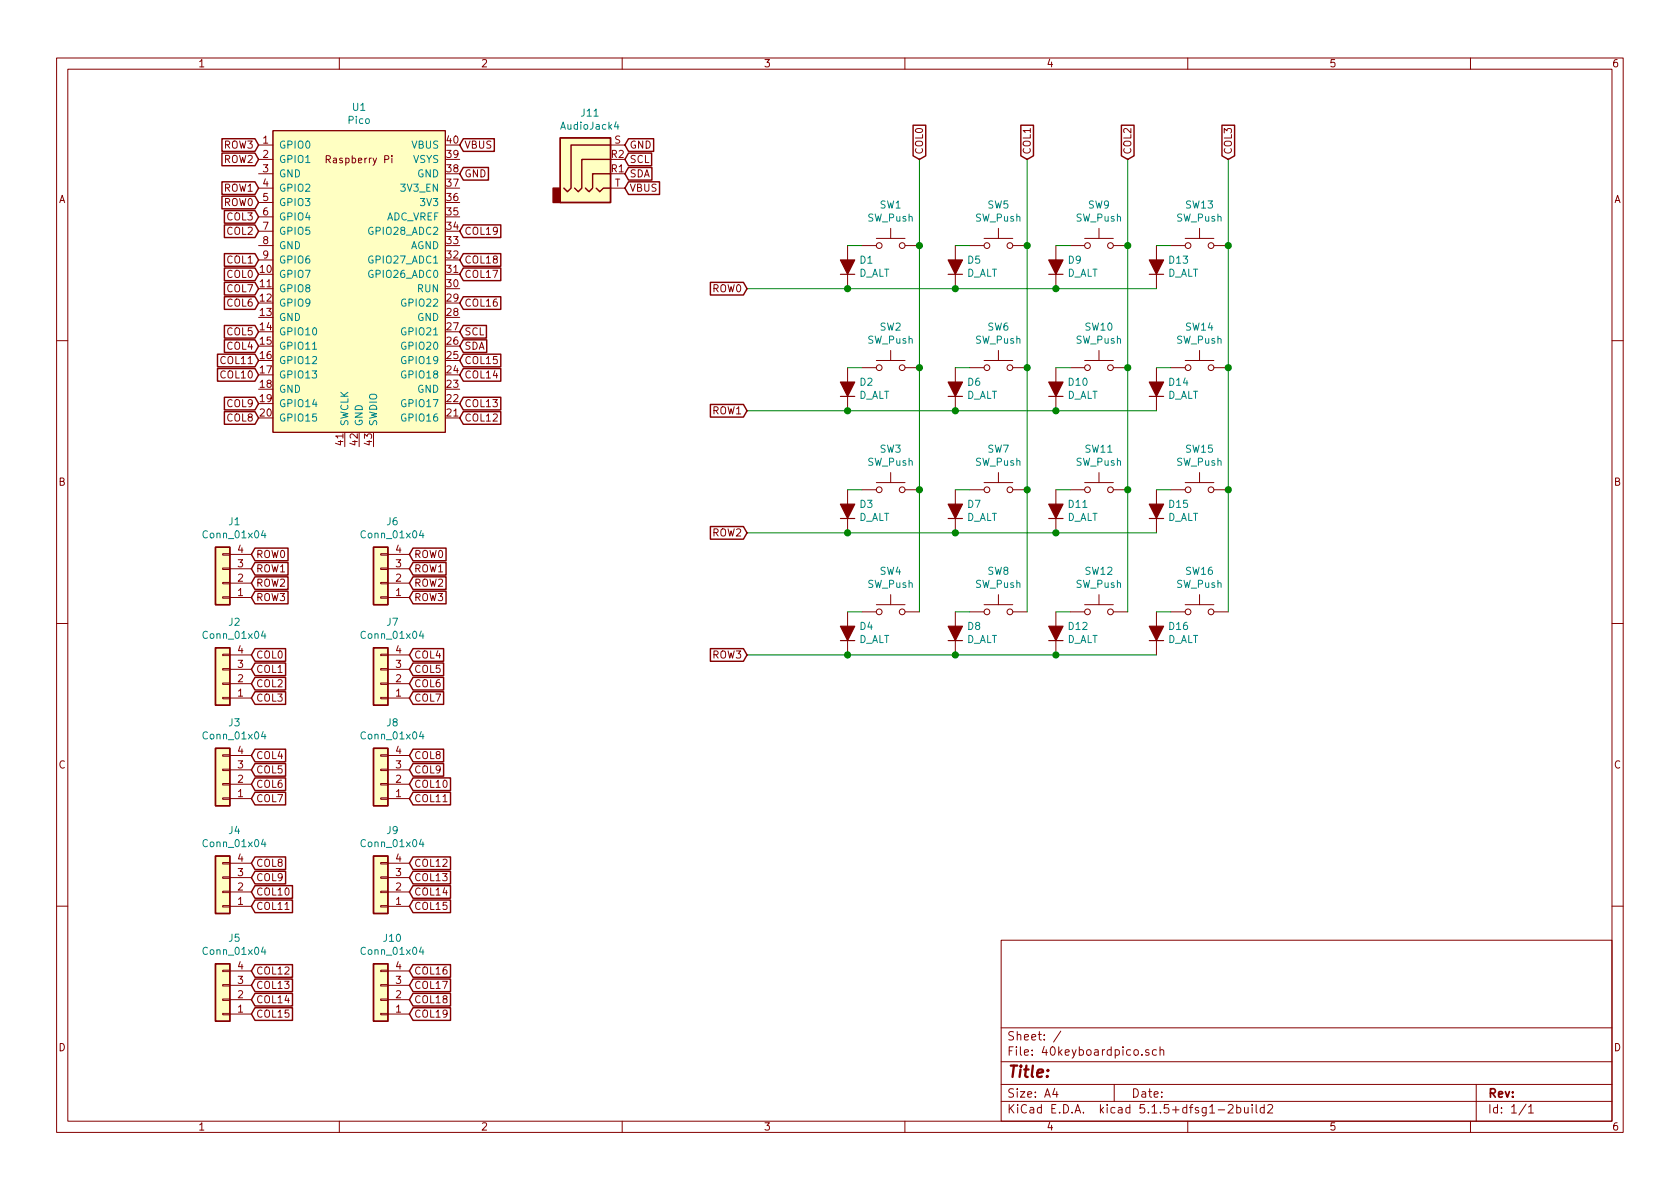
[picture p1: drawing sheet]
EESchema Schematic File Version 4
EELAYER 30 0
EELAYER END
$Descr A4 11693 8268
encoding utf-8
Sheet 1 1
Title ""
Date ""
Rev ""
Comp ""
Comment1 ""
Comment2 ""
Comment3 ""
Comment4 ""
$EndDescr
$Comp
L pico:Pico U1
U 1 1
P 2500 1950
F 0 "U1" H 2500 3165 50  0000 C CNN
F 1 "Pico" H 2500 3074 50  0000 C CNN
F 2 "pico:RPi_Pico_SMD_TH" V 2500 1950 50  0001 C CNN
F 3 "" H 2500 1950 50  0001 C CNN
	1    2500 1950
	1    0    0    -1  
$EndComp
$Comp
L Switch:SW_Push SW1
U 1 1
P 6200 1700
F 0 "SW1" H 6200 1985 50  0000 C CNN
F 1 "SW_Push" H 6200 1894 50  0000 C CNN
F 2 "Button_Switch_Keyboard:SW_Cherry_MX_1.00u_PCB" H 6200 1900 50  0001 C CNN
F 3 "~" H 6200 1900 50  0001 C CNN
	1    6200 1700
	1    0    0    -1  
$EndComp
$Comp
L Device:D_ALT D1
U 1 1
P 5900 1850
F 0 "D1" V 5946 1771 50  0000 R CNN
F 1 "D_ALT" V 5855 1771 50  0000 R CNN
F 2 "Diode_THT:D_DO-34_SOD68_P10.16mm_Horizontal" H 5900 1850 50  0001 C CNN
F 3 "~" H 5900 1850 50  0001 C CNN
	1    5900 1850
	0    -1   -1   0   
$EndComp
$Comp
L Switch:SW_Push SW5
U 1 1
P 6950 1700
F 0 "SW5" H 6950 1985 50  0000 C CNN
F 1 "SW_Push" H 6950 1894 50  0000 C CNN
F 2 "Button_Switch_Keyboard:SW_Cherry_MX_1.00u_PCB" H 6950 1900 50  0001 C CNN
F 3 "~" H 6950 1900 50  0001 C CNN
	1    6950 1700
	1    0    0    -1  
$EndComp
$Comp
L Device:D_ALT D5
U 1 1
P 6650 1850
F 0 "D5" V 6696 1771 50  0000 R CNN
F 1 "D_ALT" V 6605 1771 50  0000 R CNN
F 2 "Diode_THT:D_DO-34_SOD68_P10.16mm_Horizontal" H 6650 1850 50  0001 C CNN
F 3 "~" H 6650 1850 50  0001 C CNN
	1    6650 1850
	0    -1   -1   0   
$EndComp
$Comp
L Switch:SW_Push SW9
U 1 1
P 7650 1700
F 0 "SW9" H 7650 1985 50  0000 C CNN
F 1 "SW_Push" H 7650 1894 50  0000 C CNN
F 2 "Button_Switch_Keyboard:SW_Cherry_MX_1.00u_PCB" H 7650 1900 50  0001 C CNN
F 3 "~" H 7650 1900 50  0001 C CNN
	1    7650 1700
	1    0    0    -1  
$EndComp
$Comp
L Device:D_ALT D9
U 1 1
P 7350 1850
F 0 "D9" V 7396 1771 50  0000 R CNN
F 1 "D_ALT" V 7305 1771 50  0000 R CNN
F 2 "Diode_THT:D_DO-34_SOD68_P10.16mm_Horizontal" H 7350 1850 50  0001 C CNN
F 3 "~" H 7350 1850 50  0001 C CNN
	1    7350 1850
	0    -1   -1   0   
$EndComp
$Comp
L Switch:SW_Push SW13
U 1 1
P 8350 1700
F 0 "SW13" H 8350 1985 50  0000 C CNN
F 1 "SW_Push" H 8350 1894 50  0000 C CNN
F 2 "Button_Switch_Keyboard:SW_Cherry_MX_1.00u_PCB" H 8350 1900 50  0001 C CNN
F 3 "~" H 8350 1900 50  0001 C CNN
	1    8350 1700
	1    0    0    -1  
$EndComp
$Comp
L Device:D_ALT D13
U 1 1
P 8050 1850
F 0 "D13" V 8096 1771 50  0000 R CNN
F 1 "D_ALT" V 8005 1771 50  0000 R CNN
F 2 "Diode_THT:D_DO-34_SOD68_P10.16mm_Horizontal" H 8050 1850 50  0001 C CNN
F 3 "~" H 8050 1850 50  0001 C CNN
	1    8050 1850
	0    -1   -1   0   
$EndComp
$Comp
L Switch:SW_Push SW2
U 1 1
P 6200 2550
F 0 "SW2" H 6200 2835 50  0000 C CNN
F 1 "SW_Push" H 6200 2744 50  0000 C CNN
F 2 "Button_Switch_Keyboard:SW_Cherry_MX_1.00u_PCB" H 6200 2750 50  0001 C CNN
F 3 "~" H 6200 2750 50  0001 C CNN
	1    6200 2550
	1    0    0    -1  
$EndComp
$Comp
L Device:D_ALT D2
U 1 1
P 5900 2700
F 0 "D2" V 5946 2621 50  0000 R CNN
F 1 "D_ALT" V 5855 2621 50  0000 R CNN
F 2 "Diode_THT:D_DO-34_SOD68_P10.16mm_Horizontal" H 5900 2700 50  0001 C CNN
F 3 "~" H 5900 2700 50  0001 C CNN
	1    5900 2700
	0    -1   -1   0   
$EndComp
$Comp
L Switch:SW_Push SW6
U 1 1
P 6950 2550
F 0 "SW6" H 6950 2835 50  0000 C CNN
F 1 "SW_Push" H 6950 2744 50  0000 C CNN
F 2 "Button_Switch_Keyboard:SW_Cherry_MX_1.00u_PCB" H 6950 2750 50  0001 C CNN
F 3 "~" H 6950 2750 50  0001 C CNN
	1    6950 2550
	1    0    0    -1  
$EndComp
$Comp
L Device:D_ALT D6
U 1 1
P 6650 2700
F 0 "D6" V 6696 2621 50  0000 R CNN
F 1 "D_ALT" V 6605 2621 50  0000 R CNN
F 2 "Diode_THT:D_DO-34_SOD68_P10.16mm_Horizontal" H 6650 2700 50  0001 C CNN
F 3 "~" H 6650 2700 50  0001 C CNN
	1    6650 2700
	0    -1   -1   0   
$EndComp
$Comp
L Switch:SW_Push SW10
U 1 1
P 7650 2550
F 0 "SW10" H 7650 2835 50  0000 C CNN
F 1 "SW_Push" H 7650 2744 50  0000 C CNN
F 2 "Button_Switch_Keyboard:SW_Cherry_MX_1.00u_PCB" H 7650 2750 50  0001 C CNN
F 3 "~" H 7650 2750 50  0001 C CNN
	1    7650 2550
	1    0    0    -1  
$EndComp
$Comp
L Device:D_ALT D10
U 1 1
P 7350 2700
F 0 "D10" V 7396 2621 50  0000 R CNN
F 1 "D_ALT" V 7305 2621 50  0000 R CNN
F 2 "Diode_THT:D_DO-34_SOD68_P10.16mm_Horizontal" H 7350 2700 50  0001 C CNN
F 3 "~" H 7350 2700 50  0001 C CNN
	1    7350 2700
	0    -1   -1   0   
$EndComp
$Comp
L Switch:SW_Push SW14
U 1 1
P 8350 2550
F 0 "SW14" H 8350 2835 50  0000 C CNN
F 1 "SW_Push" H 8350 2744 50  0000 C CNN
F 2 "Button_Switch_Keyboard:SW_Cherry_MX_1.00u_PCB" H 8350 2750 50  0001 C CNN
F 3 "~" H 8350 2750 50  0001 C CNN
	1    8350 2550
	1    0    0    -1  
$EndComp
$Comp
L Device:D_ALT D14
U 1 1
P 8050 2700
F 0 "D14" V 8096 2621 50  0000 R CNN
F 1 "D_ALT" V 8005 2621 50  0000 R CNN
F 2 "Diode_THT:D_DO-34_SOD68_P10.16mm_Horizontal" H 8050 2700 50  0001 C CNN
F 3 "~" H 8050 2700 50  0001 C CNN
	1    8050 2700
	0    -1   -1   0   
$EndComp
$Comp
L Switch:SW_Push SW3
U 1 1
P 6200 3400
F 0 "SW3" H 6200 3685 50  0000 C CNN
F 1 "SW_Push" H 6200 3594 50  0000 C CNN
F 2 "Button_Switch_Keyboard:SW_Cherry_MX_1.00u_PCB" H 6200 3600 50  0001 C CNN
F 3 "~" H 6200 3600 50  0001 C CNN
	1    6200 3400
	1    0    0    -1  
$EndComp
$Comp
L Device:D_ALT D3
U 1 1
P 5900 3550
F 0 "D3" V 5946 3471 50  0000 R CNN
F 1 "D_ALT" V 5855 3471 50  0000 R CNN
F 2 "Diode_THT:D_DO-34_SOD68_P10.16mm_Horizontal" H 5900 3550 50  0001 C CNN
F 3 "~" H 5900 3550 50  0001 C CNN
	1    5900 3550
	0    -1   -1   0   
$EndComp
$Comp
L Switch:SW_Push SW7
U 1 1
P 6950 3400
F 0 "SW7" H 6950 3685 50  0000 C CNN
F 1 "SW_Push" H 6950 3594 50  0000 C CNN
F 2 "Button_Switch_Keyboard:SW_Cherry_MX_1.00u_PCB" H 6950 3600 50  0001 C CNN
F 3 "~" H 6950 3600 50  0001 C CNN
	1    6950 3400
	1    0    0    -1  
$EndComp
$Comp
L Device:D_ALT D7
U 1 1
P 6650 3550
F 0 "D7" V 6696 3471 50  0000 R CNN
F 1 "D_ALT" V 6605 3471 50  0000 R CNN
F 2 "Diode_THT:D_DO-34_SOD68_P10.16mm_Horizontal" H 6650 3550 50  0001 C CNN
F 3 "~" H 6650 3550 50  0001 C CNN
	1    6650 3550
	0    -1   -1   0   
$EndComp
$Comp
L Switch:SW_Push SW11
U 1 1
P 7650 3400
F 0 "SW11" H 7650 3685 50  0000 C CNN
F 1 "SW_Push" H 7650 3594 50  0000 C CNN
F 2 "Button_Switch_Keyboard:SW_Cherry_MX_1.00u_PCB" H 7650 3600 50  0001 C CNN
F 3 "~" H 7650 3600 50  0001 C CNN
	1    7650 3400
	1    0    0    -1  
$EndComp
$Comp
L Device:D_ALT D11
U 1 1
P 7350 3550
F 0 "D11" V 7396 3471 50  0000 R CNN
F 1 "D_ALT" V 7305 3471 50  0000 R CNN
F 2 "Diode_THT:D_DO-34_SOD68_P10.16mm_Horizontal" H 7350 3550 50  0001 C CNN
F 3 "~" H 7350 3550 50  0001 C CNN
	1    7350 3550
	0    -1   -1   0   
$EndComp
$Comp
L Switch:SW_Push SW15
U 1 1
P 8350 3400
F 0 "SW15" H 8350 3685 50  0000 C CNN
F 1 "SW_Push" H 8350 3594 50  0000 C CNN
F 2 "Button_Switch_Keyboard:SW_Cherry_MX_1.00u_PCB" H 8350 3600 50  0001 C CNN
F 3 "~" H 8350 3600 50  0001 C CNN
	1    8350 3400
	1    0    0    -1  
$EndComp
$Comp
L Device:D_ALT D15
U 1 1
P 8050 3550
F 0 "D15" V 8096 3471 50  0000 R CNN
F 1 "D_ALT" V 8005 3471 50  0000 R CNN
F 2 "Diode_THT:D_DO-34_SOD68_P10.16mm_Horizontal" H 8050 3550 50  0001 C CNN
F 3 "~" H 8050 3550 50  0001 C CNN
	1    8050 3550
	0    -1   -1   0   
$EndComp
$Comp
L Switch:SW_Push SW4
U 1 1
P 6200 4250
F 0 "SW4" H 6200 4535 50  0000 C CNN
F 1 "SW_Push" H 6200 4444 50  0000 C CNN
F 2 "Button_Switch_Keyboard:SW_Cherry_MX_1.00u_PCB" H 6200 4450 50  0001 C CNN
F 3 "~" H 6200 4450 50  0001 C CNN
	1    6200 4250
	1    0    0    -1  
$EndComp
$Comp
L Device:D_ALT D4
U 1 1
P 5900 4400
F 0 "D4" V 5946 4321 50  0000 R CNN
F 1 "D_ALT" V 5855 4321 50  0000 R CNN
F 2 "Diode_THT:D_DO-34_SOD68_P10.16mm_Horizontal" H 5900 4400 50  0001 C CNN
F 3 "~" H 5900 4400 50  0001 C CNN
	1    5900 4400
	0    -1   -1   0   
$EndComp
$Comp
L Switch:SW_Push SW8
U 1 1
P 6950 4250
F 0 "SW8" H 6950 4535 50  0000 C CNN
F 1 "SW_Push" H 6950 4444 50  0000 C CNN
F 2 "Button_Switch_Keyboard:SW_Cherry_MX_1.00u_PCB" H 6950 4450 50  0001 C CNN
F 3 "~" H 6950 4450 50  0001 C CNN
	1    6950 4250
	1    0    0    -1  
$EndComp
$Comp
L Device:D_ALT D8
U 1 1
P 6650 4400
F 0 "D8" V 6696 4321 50  0000 R CNN
F 1 "D_ALT" V 6605 4321 50  0000 R CNN
F 2 "Diode_THT:D_DO-34_SOD68_P10.16mm_Horizontal" H 6650 4400 50  0001 C CNN
F 3 "~" H 6650 4400 50  0001 C CNN
	1    6650 4400
	0    -1   -1   0   
$EndComp
$Comp
L Switch:SW_Push SW12
U 1 1
P 7650 4250
F 0 "SW12" H 7650 4535 50  0000 C CNN
F 1 "SW_Push" H 7650 4444 50  0000 C CNN
F 2 "Button_Switch_Keyboard:SW_Cherry_MX_1.00u_PCB" H 7650 4450 50  0001 C CNN
F 3 "~" H 7650 4450 50  0001 C CNN
	1    7650 4250
	1    0    0    -1  
$EndComp
$Comp
L Device:D_ALT D12
U 1 1
P 7350 4400
F 0 "D12" V 7396 4321 50  0000 R CNN
F 1 "D_ALT" V 7305 4321 50  0000 R CNN
F 2 "Diode_THT:D_DO-34_SOD68_P10.16mm_Horizontal" H 7350 4400 50  0001 C CNN
F 3 "~" H 7350 4400 50  0001 C CNN
	1    7350 4400
	0    -1   -1   0   
$EndComp
$Comp
L Switch:SW_Push SW16
U 1 1
P 8350 4250
F 0 "SW16" H 8350 4535 50  0000 C CNN
F 1 "SW_Push" H 8350 4444 50  0000 C CNN
F 2 "Button_Switch_Keyboard:SW_Cherry_MX_1.00u_PCB" H 8350 4450 50  0001 C CNN
F 3 "~" H 8350 4450 50  0001 C CNN
	1    8350 4250
	1    0    0    -1  
$EndComp
$Comp
L Device:D_ALT D16
U 1 1
P 8050 4400
F 0 "D16" V 8096 4321 50  0000 R CNN
F 1 "D_ALT" V 8005 4321 50  0000 R CNN
F 2 "Diode_THT:D_DO-34_SOD68_P10.16mm_Horizontal" H 8050 4400 50  0001 C CNN
F 3 "~" H 8050 4400 50  0001 C CNN
	1    8050 4400
	0    -1   -1   0   
$EndComp
Text GLabel 5200 2000 0    50   Input ~ 0
ROW0
Text GLabel 5200 2850 0    50   Input ~ 0
ROW1
Text GLabel 5200 3700 0    50   Input ~ 0
ROW2
Text GLabel 5200 4550 0    50   Input ~ 0
ROW3
Wire Wire Line
	5200 2000 5900 2000
Wire Wire Line
	5900 2000 6650 2000
Connection ~ 5900 2000
Wire Wire Line
	6650 2000 7350 2000
Connection ~ 6650 2000
Wire Wire Line
	7350 2000 8050 2000
Connection ~ 7350 2000
Wire Wire Line
	8050 2850 7350 2850
Wire Wire Line
	6650 2850 7350 2850
Connection ~ 7350 2850
Wire Wire Line
	6650 2850 5900 2850
Connection ~ 6650 2850
Wire Wire Line
	5200 2850 5900 2850
Connection ~ 5900 2850
Wire Wire Line
	5200 3700 5900 3700
Wire Wire Line
	5900 3700 6650 3700
Connection ~ 5900 3700
Wire Wire Line
	6650 3700 7350 3700
Connection ~ 6650 3700
Wire Wire Line
	7350 3700 8050 3700
Connection ~ 7350 3700
Wire Wire Line
	8050 4550 7350 4550
Wire Wire Line
	7350 4550 6650 4550
Connection ~ 7350 4550
Wire Wire Line
	6650 4550 5900 4550
Connection ~ 6650 4550
Wire Wire Line
	5900 4550 5200 4550
Connection ~ 5900 4550
Wire Wire Line
	8150 4250 8050 4250
Wire Wire Line
	7450 4250 7350 4250
Wire Wire Line
	6750 4250 6650 4250
Wire Wire Line
	6000 4250 5900 4250
Wire Wire Line
	5900 3400 6000 3400
Wire Wire Line
	6650 3400 6750 3400
Wire Wire Line
	7350 3400 7450 3400
Wire Wire Line
	8050 3400 8150 3400
Wire Wire Line
	8050 2550 8150 2550
Wire Wire Line
	7450 2550 7350 2550
Wire Wire Line
	6750 2550 6650 2550
Wire Wire Line
	6000 2550 5900 2550
Wire Wire Line
	5900 1700 6000 1700
Wire Wire Line
	6650 1700 6750 1700
Wire Wire Line
	7350 1700 7450 1700
Wire Wire Line
	8050 1700 8150 1700
Wire Wire Line
	8550 1700 8550 2550
Wire Wire Line
	8550 2550 8550 3400
Connection ~ 8550 2550
Wire Wire Line
	8550 3400 8550 4250
Connection ~ 8550 3400
Text GLabel 6400 1100 1    50   Input ~ 0
COL0
Text GLabel 7150 1100 1    50   Input ~ 0
COL1
Text GLabel 7850 1100 1    50   Input ~ 0
COL2
Text GLabel 8550 1100 1    50   Input ~ 0
COL3
Wire Wire Line
	8550 1100 8550 1700
Connection ~ 8550 1700
Wire Wire Line
	7850 1100 7850 1700
Connection ~ 7850 1700
Wire Wire Line
	7850 1700 7850 2550
Connection ~ 7850 2550
Wire Wire Line
	7850 2550 7850 3400
Connection ~ 7850 3400
Wire Wire Line
	7850 3400 7850 4250
Wire Wire Line
	7150 1100 7150 1700
Connection ~ 7150 1700
Wire Wire Line
	7150 1700 7150 2550
Connection ~ 7150 2550
Wire Wire Line
	7150 2550 7150 3400
Connection ~ 7150 3400
Wire Wire Line
	7150 3400 7150 4250
Wire Wire Line
	6400 4250 6400 3400
Connection ~ 6400 1700
Wire Wire Line
	6400 1700 6400 1100
Connection ~ 6400 2550
Wire Wire Line
	6400 2550 6400 1700
Connection ~ 6400 3400
Wire Wire Line
	6400 3400 6400 2550
Text GLabel 1800 1400 0    50   Input ~ 0
ROW0
Text GLabel 1800 1300 0    50   Input ~ 0
ROW1
Text GLabel 1800 1100 0    50   Input ~ 0
ROW2
Text GLabel 1800 1000 0    50   Input ~ 0
ROW3
Text GLabel 1800 1900 0    50   Input ~ 0
COL0
Text GLabel 1800 1800 0    50   Input ~ 0
COL1
Text GLabel 1800 1600 0    50   Input ~ 0
COL2
Text GLabel 1800 1500 0    50   Input ~ 0
COL3
Text GLabel 1800 2400 0    50   Input ~ 0
COL4
Text GLabel 1800 2300 0    50   Input ~ 0
COL5
Text GLabel 1800 2100 0    50   Input ~ 0
COL6
Text GLabel 1800 2000 0    50   Input ~ 0
COL7
Text GLabel 1800 2900 0    50   Input ~ 0
COL8
Text GLabel 1800 2800 0    50   Input ~ 0
COL9
Text GLabel 1800 2600 0    50   Input ~ 0
COL10
Text GLabel 1800 2500 0    50   Input ~ 0
COL11
Text GLabel 3200 2900 2    50   Input ~ 0
COL12
Text GLabel 3200 2800 2    50   Input ~ 0
COL13
Text GLabel 3200 2600 2    50   Input ~ 0
COL14
Text GLabel 3200 2500 2    50   Input ~ 0
COL15
$Comp
L Connector:AudioJack4 J11
U 1 1
P 4150 1100
F 0 "J11" H 4107 1425 50  0000 C CNN
F 1 "AudioJack4" H 4107 1334 50  0000 C CNN
F 2 "Connector_Audio:Jack_3.5mm_PJ320E_Horizontal" H 4150 1100 50  0001 C CNN
F 3 "~" H 4150 1100 50  0001 C CNN
	1    4150 1100
	1    0    0    -1  
$EndComp
Text GLabel 4350 1300 2    50   Input ~ 0
VBUS
Text GLabel 4350 1200 2    50   Input ~ 0
SDA
Text GLabel 4350 1100 2    50   Input ~ 0
SCL
Text GLabel 4350 1000 2    50   Input ~ 0
GND
Text GLabel 3200 1000 2    50   Input ~ 0
VBUS
Text GLabel 3200 1200 2    50   Input ~ 0
GND
Text GLabel 3200 2300 2    50   Input ~ 0
SCL
Text GLabel 3200 2400 2    50   Input ~ 0
SDA
$Comp
L Connector_Generic:Conn_01x04 J1
U 1 1
P 1550 4050
F 0 "J1" H 1468 3625 50  0000 C CNN
F 1 "Conn_01x04" H 1468 3716 50  0000 C CNN
F 2 "Connector_PinHeader_2.54mm:PinHeader_1x04_P2.54mm_Vertical" H 1550 4050 50  0001 C CNN
F 3 "~" H 1550 4050 50  0001 C CNN
	1    1550 4050
	-1   0    0    1   
$EndComp
$Comp
L Connector_Generic:Conn_01x04 J2
U 1 1
P 1550 4750
F 0 "J2" H 1468 4325 50  0000 C CNN
F 1 "Conn_01x04" H 1468 4416 50  0000 C CNN
F 2 "Connector_PinHeader_2.54mm:PinHeader_1x04_P2.54mm_Vertical" H 1550 4750 50  0001 C CNN
F 3 "~" H 1550 4750 50  0001 C CNN
	1    1550 4750
	-1   0    0    1   
$EndComp
$Comp
L Connector_Generic:Conn_01x04 J3
U 1 1
P 1550 5450
F 0 "J3" H 1468 5025 50  0000 C CNN
F 1 "Conn_01x04" H 1468 5116 50  0000 C CNN
F 2 "Connector_PinHeader_2.54mm:PinHeader_1x04_P2.54mm_Vertical" H 1550 5450 50  0001 C CNN
F 3 "~" H 1550 5450 50  0001 C CNN
	1    1550 5450
	-1   0    0    1   
$EndComp
$Comp
L Connector_Generic:Conn_01x04 J4
U 1 1
P 1550 6200
F 0 "J4" H 1468 5775 50  0000 C CNN
F 1 "Conn_01x04" H 1468 5866 50  0000 C CNN
F 2 "Connector_PinHeader_2.54mm:PinHeader_1x04_P2.54mm_Vertical" H 1550 6200 50  0001 C CNN
F 3 "~" H 1550 6200 50  0001 C CNN
	1    1550 6200
	-1   0    0    1   
$EndComp
$Comp
L Connector_Generic:Conn_01x04 J5
U 1 1
P 1550 6950
F 0 "J5" H 1468 6525 50  0000 C CNN
F 1 "Conn_01x04" H 1468 6616 50  0000 C CNN
F 2 "Connector_PinHeader_2.54mm:PinHeader_1x04_P2.54mm_Vertical" H 1550 6950 50  0001 C CNN
F 3 "~" H 1550 6950 50  0001 C CNN
	1    1550 6950
	-1   0    0    1   
$EndComp
$Comp
L Connector_Generic:Conn_01x04 J6
U 1 1
P 2650 4050
F 0 "J6" H 2568 3625 50  0000 C CNN
F 1 "Conn_01x04" H 2568 3716 50  0000 C CNN
F 2 "Connector_PinHeader_2.54mm:PinHeader_1x04_P2.54mm_Vertical" H 2650 4050 50  0001 C CNN
F 3 "~" H 2650 4050 50  0001 C CNN
	1    2650 4050
	-1   0    0    1   
$EndComp
$Comp
L Connector_Generic:Conn_01x04 J7
U 1 1
P 2650 4750
F 0 "J7" H 2568 4325 50  0000 C CNN
F 1 "Conn_01x04" H 2568 4416 50  0000 C CNN
F 2 "Connector_PinHeader_2.54mm:PinHeader_1x04_P2.54mm_Vertical" H 2650 4750 50  0001 C CNN
F 3 "~" H 2650 4750 50  0001 C CNN
	1    2650 4750
	-1   0    0    1   
$EndComp
$Comp
L Connector_Generic:Conn_01x04 J8
U 1 1
P 2650 5450
F 0 "J8" H 2568 5025 50  0000 C CNN
F 1 "Conn_01x04" H 2568 5116 50  0000 C CNN
F 2 "Connector_PinHeader_2.54mm:PinHeader_1x04_P2.54mm_Vertical" H 2650 5450 50  0001 C CNN
F 3 "~" H 2650 5450 50  0001 C CNN
	1    2650 5450
	-1   0    0    1   
$EndComp
Text GLabel 1750 3850 2    50   Input ~ 0
ROW0
Text GLabel 1750 3950 2    50   Input ~ 0
ROW1
Text GLabel 1750 4050 2    50   Input ~ 0
ROW2
Text GLabel 1750 4150 2    50   Input ~ 0
ROW3
Text GLabel 2850 3850 2    50   Input ~ 0
ROW0
Text GLabel 2850 3950 2    50   Input ~ 0
ROW1
Text GLabel 2850 4050 2    50   Input ~ 0
ROW2
Text GLabel 2850 4150 2    50   Input ~ 0
ROW3
Text GLabel 1750 4550 2    50   Input ~ 0
COL0
Text GLabel 1750 4650 2    50   Input ~ 0
COL1
Text GLabel 1750 4750 2    50   Input ~ 0
COL2
Text GLabel 1750 4850 2    50   Input ~ 0
COL3
Text GLabel 2850 4550 2    50   Input ~ 0
COL4
Text GLabel 2850 4650 2    50   Input ~ 0
COL5
Text GLabel 2850 4750 2    50   Input ~ 0
COL6
Text GLabel 2850 4850 2    50   Input ~ 0
COL7
Text GLabel 1750 5250 2    50   Input ~ 0
COL4
Text GLabel 1750 5350 2    50   Input ~ 0
COL5
Text GLabel 1750 5450 2    50   Input ~ 0
COL6
Text GLabel 1750 5550 2    50   Input ~ 0
COL7
Text GLabel 2850 5250 2    50   Input ~ 0
COL8
Text GLabel 2850 5350 2    50   Input ~ 0
COL9
Text GLabel 2850 5450 2    50   Input ~ 0
COL10
Text GLabel 2850 5550 2    50   Input ~ 0
COL11
Text GLabel 1750 6000 2    50   Input ~ 0
COL8
Text GLabel 1750 6100 2    50   Input ~ 0
COL9
Text GLabel 1750 6200 2    50   Input ~ 0
COL10
Text GLabel 1750 6300 2    50   Input ~ 0
COL11
Text GLabel 2850 6000 2    50   Input ~ 0
COL12
Text GLabel 2850 6100 2    50   Input ~ 0
COL13
Text GLabel 2850 6200 2    50   Input ~ 0
COL14
Text GLabel 2850 6300 2    50   Input ~ 0
COL15
Text GLabel 1750 6750 2    50   Input ~ 0
COL12
Text GLabel 1750 6850 2    50   Input ~ 0
COL13
Text GLabel 1750 6950 2    50   Input ~ 0
COL14
Text GLabel 1750 7050 2    50   Input ~ 0
COL15
$Comp
L Connector_Generic:Conn_01x04 J9
U 1 1
P 2650 6200
F 0 "J9" H 2568 5775 50  0000 C CNN
F 1 "Conn_01x04" H 2568 5866 50  0000 C CNN
F 2 "Connector_PinHeader_2.54mm:PinHeader_1x04_P2.54mm_Vertical" H 2650 6200 50  0001 C CNN
F 3 "~" H 2650 6200 50  0001 C CNN
	1    2650 6200
	-1   0    0    1   
$EndComp
$Comp
L Connector_Generic:Conn_01x04 J10
U 1 1
P 2650 6950
F 0 "J10" H 2568 6525 50  0000 C CNN
F 1 "Conn_01x04" H 2568 6616 50  0000 C CNN
F 2 "Connector_PinHeader_2.54mm:PinHeader_1x04_P2.54mm_Vertical" H 2650 6950 50  0001 C CNN
F 3 "~" H 2650 6950 50  0001 C CNN
	1    2650 6950
	-1   0    0    1   
$EndComp
Text GLabel 2850 6750 2    50   Input ~ 0
COL16
Text GLabel 2850 6850 2    50   Input ~ 0
COL17
Text GLabel 2850 6950 2    50   Input ~ 0
COL18
Text GLabel 2850 7050 2    50   Input ~ 0
COL19
Text GLabel 3200 2100 2    50   Input ~ 0
COL16
Text GLabel 3200 1900 2    50   Input ~ 0
COL17
Text GLabel 3200 1800 2    50   Input ~ 0
COL18
Text GLabel 3200 1600 2    50   Input ~ 0
COL19
$EndSCHEMATC
